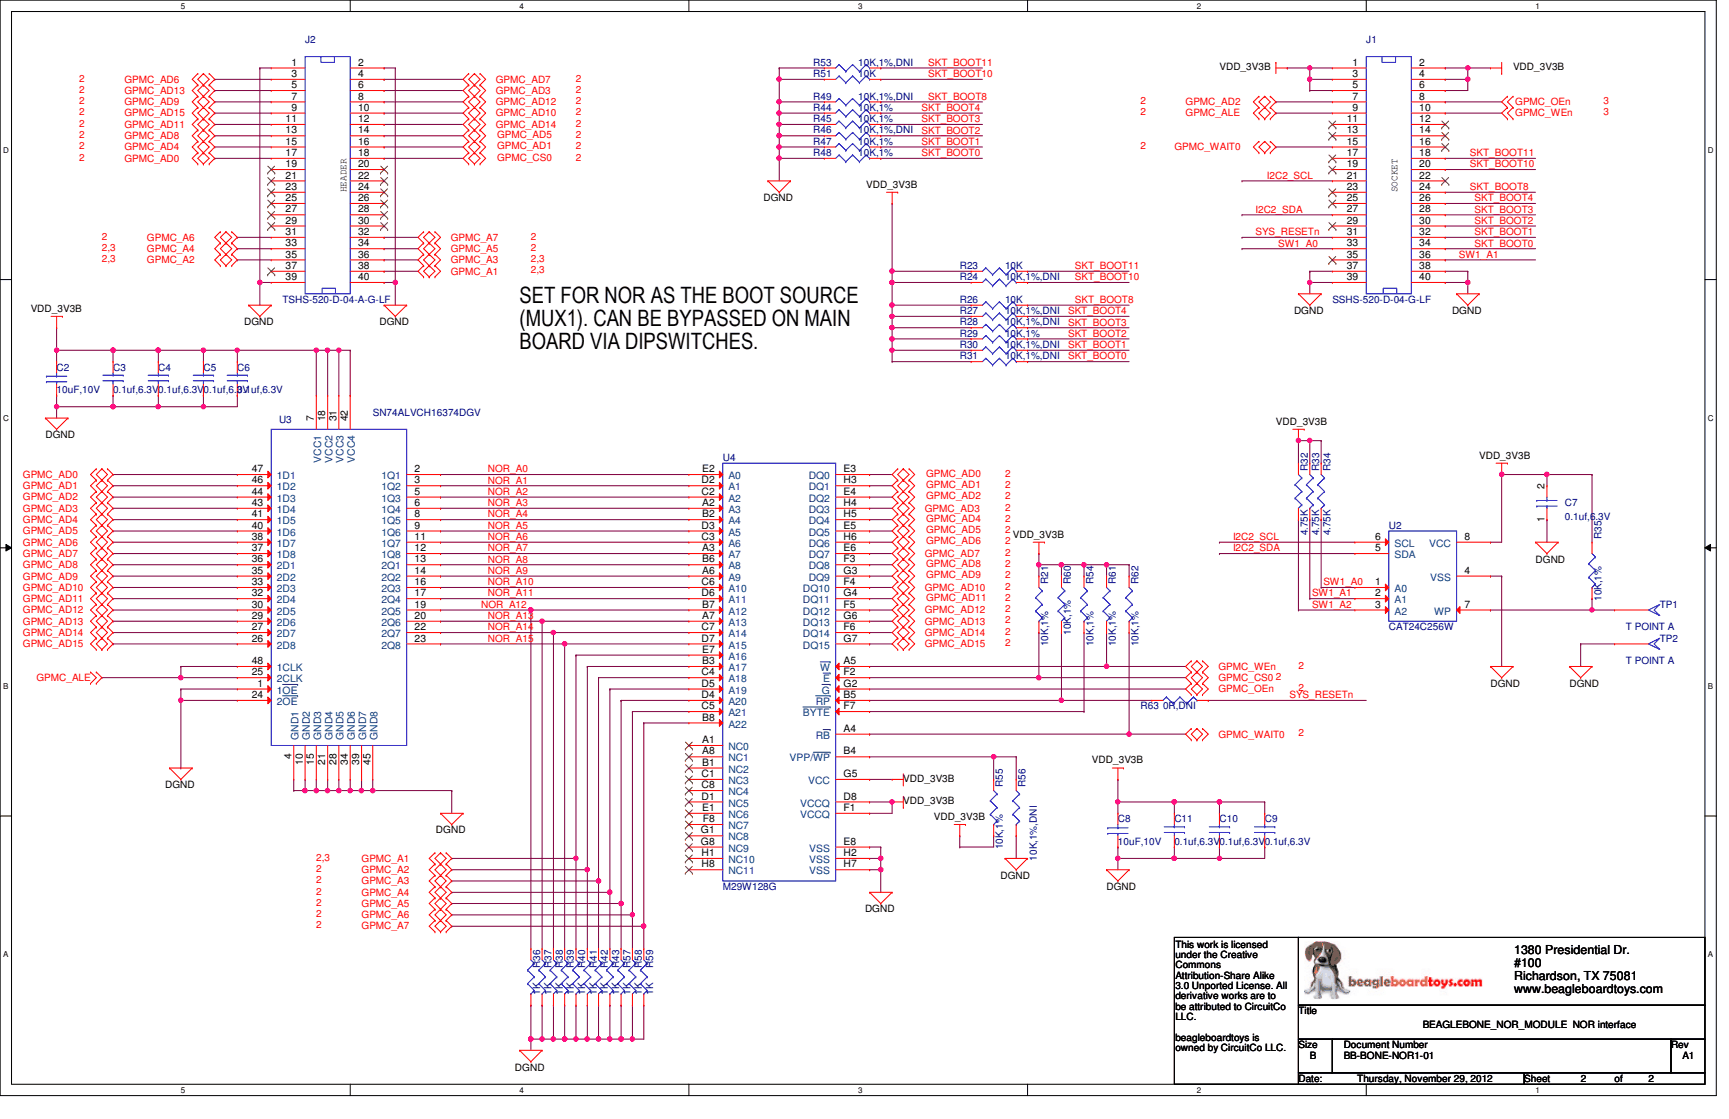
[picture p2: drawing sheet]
# OrCAD Capture schematic BeagleBone-128Mb-16-Bit-NOR-Module-RevA1-schematic.dsn

## Sheets
1 PAGE1_Cover Page: title: BEAGLEBONE_NOR_MODULE  Cover Page; rev: A1; company: BBT; note: BB-BONE-NOR1-01
2 PAGE2_NOR Interface: size B; title: BEAGLEBONE_NOR_MODULE  NOR interface

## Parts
C2  10uF,10V  [805]
C3  0.1uf,6.3V  [402]
C4  0.1uf,6.3V  [402]
C5  0.1uf,6.3V  [402]
C6  0.1uf,6.3V  [402]
C7  0.1uf,6.3V  [402]
C8  10uF,10V  [805]
C9  0.1uf,6.3V  [402]
C10  0.1uf,6.3V  [402]
C11  0.1uf,6.3V  [402]
J1  SSHS-520-D-04-G-LF  [HDR2X20_50LS]
J2  TSHS-520-D-04-A-G-LF  [HDR2X20_50LS-1]
R21  10K,1%  [402]
R23  10K  [402]
R24  10K,1%,DNI  [402]
R26  10K  [402]
R27  10K,1%,DNI  [402]
R28  10K,1%,DNI  [402]
R29  10K,1%  [402]
R30  10K,1%,DNI  [402]
R31  10K,1%,DNI  [402]
R32  4.75K  [402]
R33  4.75K  [402]
R34  4.75K  [402]
R35  10K,1%  [402]
R36  1K  [402]
R37  1K  [402]
R38  1K  [402]
R39  1K  [402]
R40  1K  [402]
R41  1K  [402]
R42  1K  [402]
R43  1K  [402]
R44  10K,1%  [402]
R45  10K,1%  [402]
R46  10K,1%,DNI  [402]
R47  10K,1%  [402]
R48  10K,1%  [402]
R49  10K,1%,DNI  [402]
R51  10K  [402]
R53  10K,1%,DNI  [402]
R54  10K,1%  [402]
R55  10K,1%  [402]
R56  10K,1%,DNI  [402]
R57  1K  [402]
R58  1K  [402]
R59  1K  [402]
R60  10K,1%  [402]
R61  10K,1%  [402]
R62  10K,1%  [402]
R63  0R,DNI  [402]
TP1  T POINT A  [tp1-8040]
TP2  T POINT A  [tp1-8040]
U2  CAT24C256W  [SOIC_8]
U3  SN74ALVCH16374DGV  [TVSOP-48]
U4  M29W128G  [tbga64]

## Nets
DGND: C2.1 C3.2 C4.2 C5.2 C6.2 C7.1 C8.1 C9.2 C10.2 C11.2 J1.37(19) J1.38(39) J1.39(20) J1.40 J2.1 J2.2(21) J2.39(20) J2.40 R36.2 R37.2 R38.2 R39.2 R40.2 R41.2 R42.2 R43.2 R44.1 R45.1 R46.1 R47.1 R48.1 R49.1 R51.1 R53.1 R56.2 R57.2 R58.2 R59.2 TP2.1(TP) U2.4(VSS) U3.1(1~{OE}) U3.4(GND1) U3.10(GND2) U3.15(GND3) U3.21(GND4) U3.24(2~{OE}) U3.28(GND5) U3.34(GND6) U3.39(GND7) U3.45(GND8) U4.E8(VSS) U4.H2(VSS) U4.H7(VSS)
VDD_3V3B: C2.2 C3.1 C4.1 C5.1 C6.1 C7.2 C8.2 C9.1 C10.1 C11.1 J1.1 J1.2(21) J1.3(2) J1.4(22) J1.5(3) J1.6(23) R21.1 R23.1 R24.1 R26.1 R27.1 R28.1 R29.1 R30.1 R31.1 R32.1 R33.1 R34.1 R35.1 R54.1 R55.2 R60.1 R61.1 R62.1 U2.8(VCC) U3.7(VCC1) U3.18(VCC2) U3.31(VCC3) U3.42(VCC4) U4.D8(VCCQ) U4.F1(VCCQ) U4.G5(VCC)
GPMC_A1: J2.38(39) R40.1 U4.E7(A16)
GPMC_A2: J2.35(18) R41.1 U4.B3(A17)
GPMC_A3: J2.36(38) R42.1 U4.C4(A18)
GPMC_A4: J2.33(17) R43.1 U4.D5(A19)
GPMC_A5: J2.34(37) R57.1 U4.D4(A20)
GPMC_A6: J2.31(16) R58.1 U4.C5(A21)
GPMC_A7: J2.32(36) R59.1 U4.B8(A22)
GPMC_AD0: J2.17(9) U3.47(1D1) U4.E3(DQ0)
GPMC_AD1: J2.16(28) U3.46(1D2) U4.H3(DQ1)
GPMC_AD2: J1.7(4) U3.44(1D3) U4.E4(DQ2)
GPMC_AD3: J2.6(23) U3.43(1D4) U4.H4(DQ3)
GPMC_AD4: J2.15(8) U3.41(1D5) U4.H5(DQ4)
GPMC_AD5: J2.14(27) U3.40(1D6) U4.E5(DQ5)
GPMC_AD6: J2.3(2) U3.38(1D7) U4.H6(DQ6)
GPMC_AD7: J2.4(22) U3.37(1D8) U4.E6(DQ7)
GPMC_AD8: J2.13(7) U3.36(2D1) U4.F3(DQ8)
GPMC_AD9: J2.7(4) U3.35(2D2) U4.G3(DQ9)
GPMC_AD10: J2.10(25) U3.33(2D3) U4.F4(DQ10)
GPMC_AD11: J2.11(6) U3.32(2D4) U4.G4(DQ11)
GPMC_AD12: J2.8(24) U3.30(2D5) U4.F5(DQ12)
GPMC_AD13: J2.5(3) U3.29(2D6) U4.G6(DQ13)
GPMC_AD14: J2.12(26) U3.27(2D7) U4.F6(DQ14)
GPMC_AD15: J2.9(5) U3.26(2D8) U4.G7(DQ15)
GPMC_ALE: J1.9(5) U3.25(2CLK) U3.48(1CLK)
GPMC_CS0: J2.18(29) R21.2 U4.F2(~{E})
GPMC_OEn: J1.8(24) U4.G2(~{G})
GPMC_WAIT0: J1.15(8) R62.2 U4.A4(R~{B})
GPMC_WEn: J1.10(25) R61.2 U4.A5(~{W})
I2C2_SCL: J1.21(11) U2.6(SCL)
I2C2_SDA: J1.27(14) U2.5(SDA)
NOR_A0: U3.2(1Q1) U4.E2(A0)
NOR_A1: U3.3(1Q2) U4.D2(A1)
NOR_A2: U3.5(1Q3) U4.C2(A2)
NOR_A3: U3.6(1Q4) U4.A2(A3)
NOR_A4: U3.8(1Q5) U4.B2(A4)
NOR_A5: U3.9(1Q6) U4.D3(A5)
NOR_A6: U3.11(1Q7) U4.C3(A6)
NOR_A7: U3.12(1Q8) U4.A3(A7)
NOR_A8: U3.13(2Q1) U4.B6(A8)
NOR_A9: U3.14(2Q2) U4.A6(A9)
NOR_A10: U3.16(2Q3) U4.C6(A10)
NOR_A11: U3.17(2Q4) U4.D6(A11)
NOR_A12: R36.1 U3.19(2Q5) U4.B7(A12)
NOR_A13: R37.1 U3.20(2Q6) U4.A7(A13)
NOR_A14: R38.1 U3.22(2Q7) U4.C7(A14)
NOR_A15: R39.1 U3.23(2Q8) U4.D7(A15)
SKT_BOOT0: J1.34(37) R31.2 R48.2
SKT_BOOT1: J1.32(36) R30.2 R47.2
SKT_BOOT2: J1.30(35) R29.2 R46.2
SKT_BOOT3: J1.28(34) R28.2 R45.2
SKT_BOOT4: J1.26(33) R27.2 R44.2
SKT_BOOT8: J1.24(32) R26.2 R49.2
SKT_BOOT10: J1.20(30) R24.2 R51.2
SKT_BOOT11: J1.18(29) R23.2 R53.2
SW1_A0: J1.33(17) R34.2 U2.1(A0)
SW1_A1: J1.36(38) R33.2 U2.2(A1)
SW1_A2: R32.2 U2.3(A2)
SYS_RESETn: J1.31(16) R63.2
N10170852: R35.2 TP1.1(TP) U2.7(WP)
N10292084: R54.2 U4.F7(~{BYTE})
N10292246: R60.2 R63.1 U4.B5(~{RP})
N10292400: R55.1 R56.1 U4.B4(VPP/~{WP})

Not connected (* = marked no-connect by the designer): J1 11(6)* 12(26)* 13(7)* 14(27)* 16(28)* 17(9)* 19(10)* 22(31)* 23(12)* 25(13)* 29(15)* 35(18)*; J2 19(10)* 20(30)* 21(11)* 22(31)* 23(12)* 24(32)* 25(13)* 26(33)* 27(14)* 28(34)* 29(15)* 30(35)* 37(19)*; U4 A1(NC0)* A8(NC1)* B1(NC2)* C1(NC3)* C8(NC4)* D1(NC5)* E1(NC6)* F8(NC7)* G1(NC8)* G8(NC9)* H1(NC10)* H8(NC11)*

## Notes on the sheets
sheet 1
- REV
- Description
- DATE
- BY
- A
- Initial release.
- 7/23/2012
- BBT
- A1
- U3 package changed to TSSOP-48 and part also changed to SN74ALVCH16374DGV.
- 11/29/2012
- BBT
- This work is licensed under the Creative Commons Attribution-Share Alike 3.0 Unported License. To view a
  copy of this license, visit http://creativecommons.org/licenses/by-sa/3.0/ or send a letter to Creative
  Commons, 171 Second Street, Suite 300, San Francisco, California, 94105, USA.
  All derivative works are to be attributed to CircuitCo LLC .
  For more information, see http://creativecommons.org/license/results-one?license_code=by-sa
sheet 2
- HEADER
- SOCKET
- SET FOR NOR AS THE BOOT SOURCE
  (MUX1). CAN BE BYPASSED ON MAIN
  BOARD VIA DIPSWITCHES.
